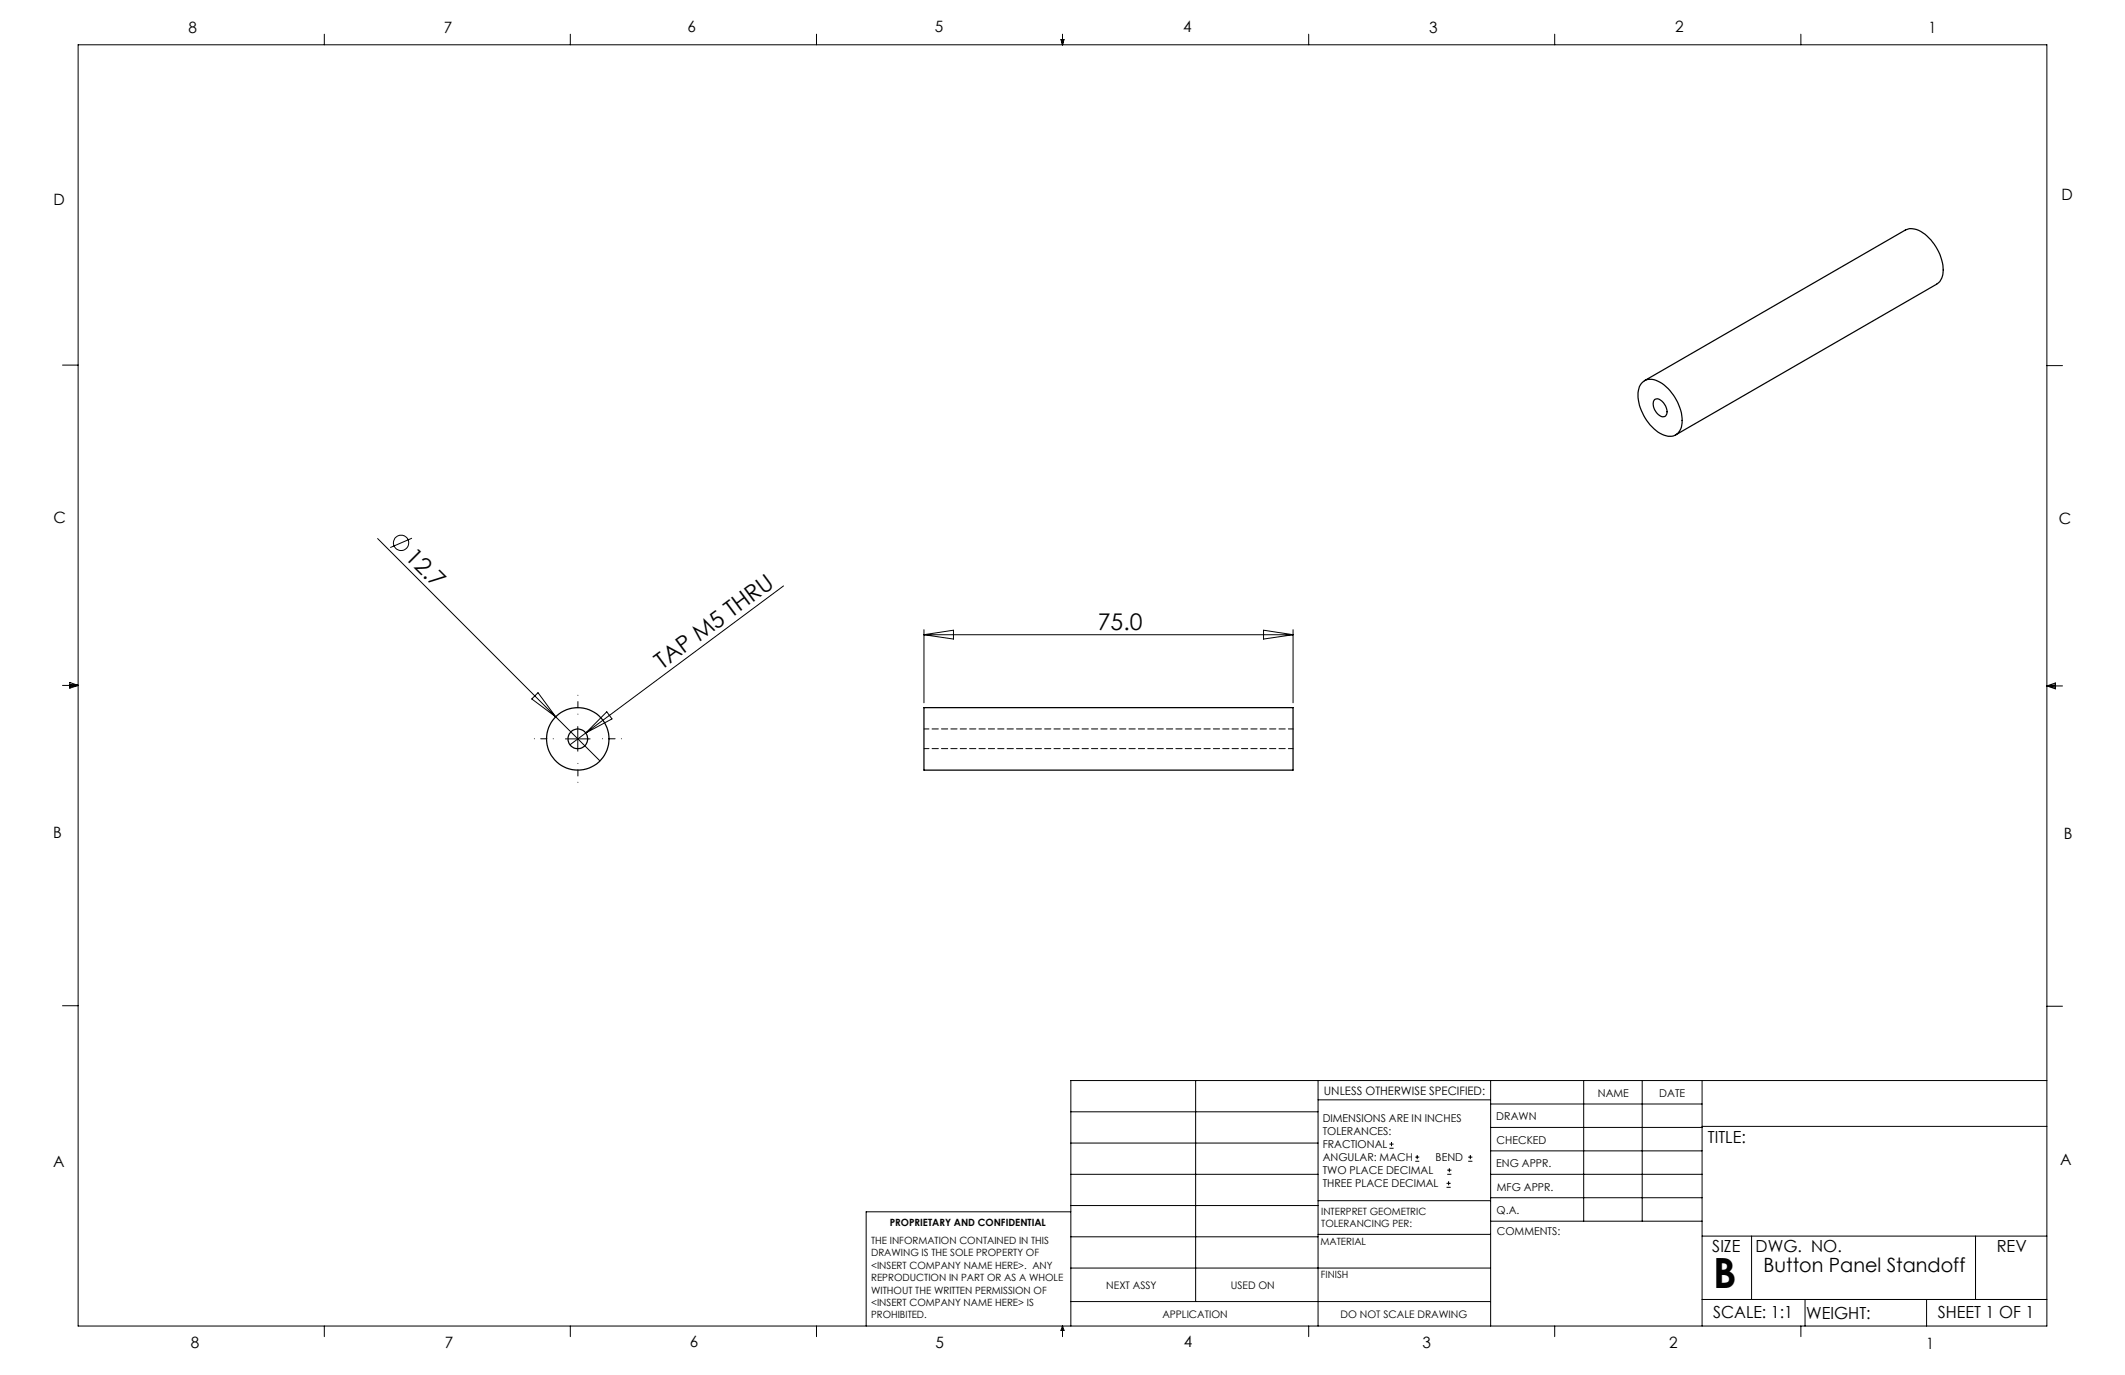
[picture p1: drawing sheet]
<svg xmlns="http://www.w3.org/2000/svg" width="432mm" height="279mm" viewBox="0 0 432 279" stroke-linecap="round" stroke-linejoin="round" font-family="sans-serif">
<g fill="none" stroke="#000" stroke-width=".2">
<path d="M15.9 9.1h400v260.4h-400zM65.9 6.9v2.2M115.9 6.9v2.2M165.9 6.9v2.2M215.6 8h.6l-.3 1.1zM215.7 8l.2 1.1M215.9 6.9v2.2M216 8l-.1 1.1M265.9 6.9v2.2M315.9 6.9v2.2M365.9 6.9v2.2M12.7 74.2h3.2"/>
<path d="M415.9 74.3h3.2M76.7 109.4l36.2 36.3M83.7 109.4l-4.4 1.9M159.2 119.1l-40.2 29.8M12.7 139.3h3.2M14.2 139.1l1.7 .2M14.2 138.7l1.7 .6-1.7 .5zM15.9 139.3l-1.7 .3M187.7 128v14.8M187.7 129h75M187.7 129l6-.9v1.8zM256.8 128.1l5.9 .9-5.9 .9z"/>
<path d="M262.7 128v14.8M415.9 139.4h3.2M415.9 139.4l1.8-.6v1.2zM415.9 139.4l1.8 .3M417.7 139.2l-1.8 .2M108.1 142l1.2-1.2 3.6 4.9zM112.9 145.7l9 8.9M114.9 150.1h5M117.4 147.6v5M119 148.9l-3.2 2.4M123.3 144.6l1.1 1.5-5.4 2.8zM12.7 204.4h3.2"/>
<path d="M243 219.6v44.9M267.8 219.6v49.9M302.9 219.6v49.9M321.8 219.6v28.5M333.7 219.6v28.5M345.9 219.6v49.9M415.9 204.5h3.2M415.9 219.6h-198.3v49.9M217.6 238.6h50.2M217.6 232.3h50.2M217.6 225.9h50.2M267.8 223.5h35.1"/>
<path d="M282.3 233.3h.9M282.3 232.5h.9M282.8 232.1v.8M287.6 236h.8M287.6 235.1h.8M288 234.7v.8M294.1 238.6h.8M294.1 237.8h.8M294.5 237.4v.8M298.3 236h.9M298.3 235.1h.9M298.8 234.7v.8"/>
<path d="M302.9 238.6h43M302.9 233.9h43M302.9 229.1h43M302.9 224.3h43M345.9 228.9h70M217.6 257.7h85.3M217.6 251.3h50.2M217.6 245h50.2M217.6 246.2h-41.6v23.3M267.8 250.8h35.1M267.8 244h35.1M293.9 241.3h.9"/>
<path d="M293.9 240.5h.9M294.4 240v.8M302.9 248.1h43M302.9 243.4h43M345.9 251.2h70M355.9 251.2v12.9M401.4 251.2v12.9M65.9 269.5v2.1M115.9 269.5v2.1M165.9 269.5v2.1M215.9 269.5v2.1M215.9 269.5l.3 .8h-.6z"/>
<path d="M217.6 264.5h85.3M265.9 269.5v2.1M315.9 269.5v2.1M345.9 264.1h70M365.9 269.5v2.1M366.8 264.1v5.4M391.5 264.1v5.4"/>
<circle cx="81.5" cy="110.3" r="1.56"/>
</g>
<path d="M112.4 150.1h-3.8M117.4 145.1v-3.8M117.4 155.1v3.9M122.4 150.1h3.9" fill="none" stroke="#000" stroke-width=".2" stroke-dasharray="15.2 1.3 1.3 1.3" stroke-dashoffset="15.2"/>
<g fill="none" stroke="#000" stroke-width=".25">
<path d="M333.5 77.9a2.72 2.72 0 0 1 3.8-.2 9.4 9.4 0 0 1 4.4 9.1 2.54 2.54 0 0 1-4 1.5 9.5 9.5 0 0 1-4.8-8.9l.2-.8zM334.2 77.4l53-30.7a4 4 0 0 1 4.4 1.3 9.1 9.1 0 0 1 3.1 8.2l-.5 1-.7 .5-53 30.7M336.2 81.2a1.59 1.59 0 0 1 2.1 1 1.75 1.75 0 0 1 0 2.4 2.09 2.09 0 0 1-2.2-1.7l-.2-.8zM187.7 143.8h75v12.7h-75z"/>
<circle cx="117.4" cy="150.1" r="6.3"/>
<circle cx="117.4" cy="150.1" r="2"/>
</g>
<path d="M187.8 152.1h75M262.8 148.1h-75" fill="none" stroke="#000" stroke-width=".2" stroke-dasharray="1.3 .6" stroke-dashoffset=".3"/>
<text font-size="8.5" x="348.1" y="261.8">B</text>
<g font-size="4.7">
<text x="82.1" y="113.3" transform="rotate(45 82.1 113.3)">12.7</text>
<text x="223.1" y="127.9">75.0</text>
<text x="134.5" y="136.1" transform="rotate(-37 134.5 136.1)">TAP M5 THRU</text>
</g>
<text font-size="4" x="358.4" y="258.5">Button Panel Standoff</text>
<g font-size="3.4">
<text x="347.1" y="232.3">TITLE:</text>
<text x="347.9" y="254.3">SIZE</text>
<text x="356.7" y="254.4">DWG. NO.</text>
<text x="405.7" y="254.5">REV</text>
<text x="348.1" y="267.9">SCALE: 1:1</text>
<text x="367" y="268">WEIGHT:</text>
<text x="393.8" y="267.9">SHEET 1 OF 1</text>
</g>
<g font-size="3.2">
<text x="38.3" y="6.7">8</text>
<text x="90.2" y="6.7">7</text>
<text x="139.7" y="6.5">6</text>
<text x="190" y="6.5">5</text>
<text x="240.4" y="6.5">4</text>
<text x="290.4" y="6.7">3</text>
<text x="340.4" y="6.5">2</text>
<text x="391.9" y="6.7">1</text>
<text x="10.9" y="41.6">D</text>
<text x="418.9" y="40.7">D</text>
<text x="10.9" y="106.3">C</text>
<text x="418.4" y="106.4">C</text>
<text x="10.8" y="170.2">B</text>
<text x="419.4" y="170.6">B</text>
<text x="10.8" y="237.2">A</text>
<text x="418.6" y="236.8">A</text>
<text x="38.8" y="273.8">8</text>
<text x="90.4" y="273.8">7</text>
<text x="140.2" y="273.8">6</text>
<text x="190.1" y="273.9">5</text>
<text x="240.5" y="273.8">4</text>
<text x="289" y="273.9">3</text>
<text x="339.1" y="273.8">2</text>
<text x="391.4" y="274.1">1</text>
</g>
<text font-size="2.4" x="269" y="222.4">UNLESS OTHERWISE SPECIFIED:</text>
<g font-size="2.2">
<text x="268.8" y="228">DIMENSIONS ARE IN INCHES</text>
<text x="304.1" y="227.7">DRAWN</text>
<text x="324.7" y="222.9">NAME</text>
<text x="337.2" y="222.9">DATE</text>
<text x="268.8" y="230.6">TOLERANCES:</text>
<text x="268.8" y="233.3">FRACTIONAL</text>
<text x="304.1" y="232.6">CHECKED</text>
<text x="268.8" y="236">ANGULAR: MACH</text>
<text x="268.8" y="238.6">TWO PLACE DECIMAL</text>
<text x="291.7" y="236">BEND</text>
<text x="304" y="237.2">ENG APPR.</text>
<text x="268.8" y="241.3">THREE PLACE DECIMAL</text>
<text x="304.2" y="241.9">MFG APPR.</text>
<text x="304.1" y="246.7">Q.A.</text>
<text x="304.1" y="250.9">COMMENTS:</text>
</g>
<g font-size="2.1">
<text x="224.8" y="262">NEXT ASSY</text>
<text x="250.1" y="261.9">USED ON</text>
<text x="236.2" y="267.8">APPLICATION</text>
<text x="272.4" y="267.8">DO NOT SCALE DRAWING</text>
</g>
<g font-size="2">
<text x="180.8" y="249.2">PROPRIETARY AND CONFIDENTIAL</text>
<text x="268.5" y="246.8">INTERPRET GEOMETRIC</text>
<text x="268.5" y="249.4">TOLERANCING PER:</text>
<text x="177" y="252.8">THE INFORMATION CONTAINED IN THIS</text>
<text x="177" y="255.3">DRAWING IS THE SOLE PROPERTY OF</text>
<text x="177" y="257.8">&lt;INSERT COMPANY NAME HERE&gt;. ANY</text>
<text x="268.3" y="252.9">MATERIAL</text>
<text x="177" y="260.3">REPRODUCTION IN PART OR AS A WHOLE</text>
<text x="177" y="262.9">WITHOUT THE WRITTEN PERMISSION OF</text>
<text x="268.4" y="259.7">FINISH</text>
<text x="177" y="265.4">&lt;INSERT COMPANY NAME HERE&gt; IS</text>
<text x="177" y="267.9">PROHIBITED.</text>
</g>
</svg>
